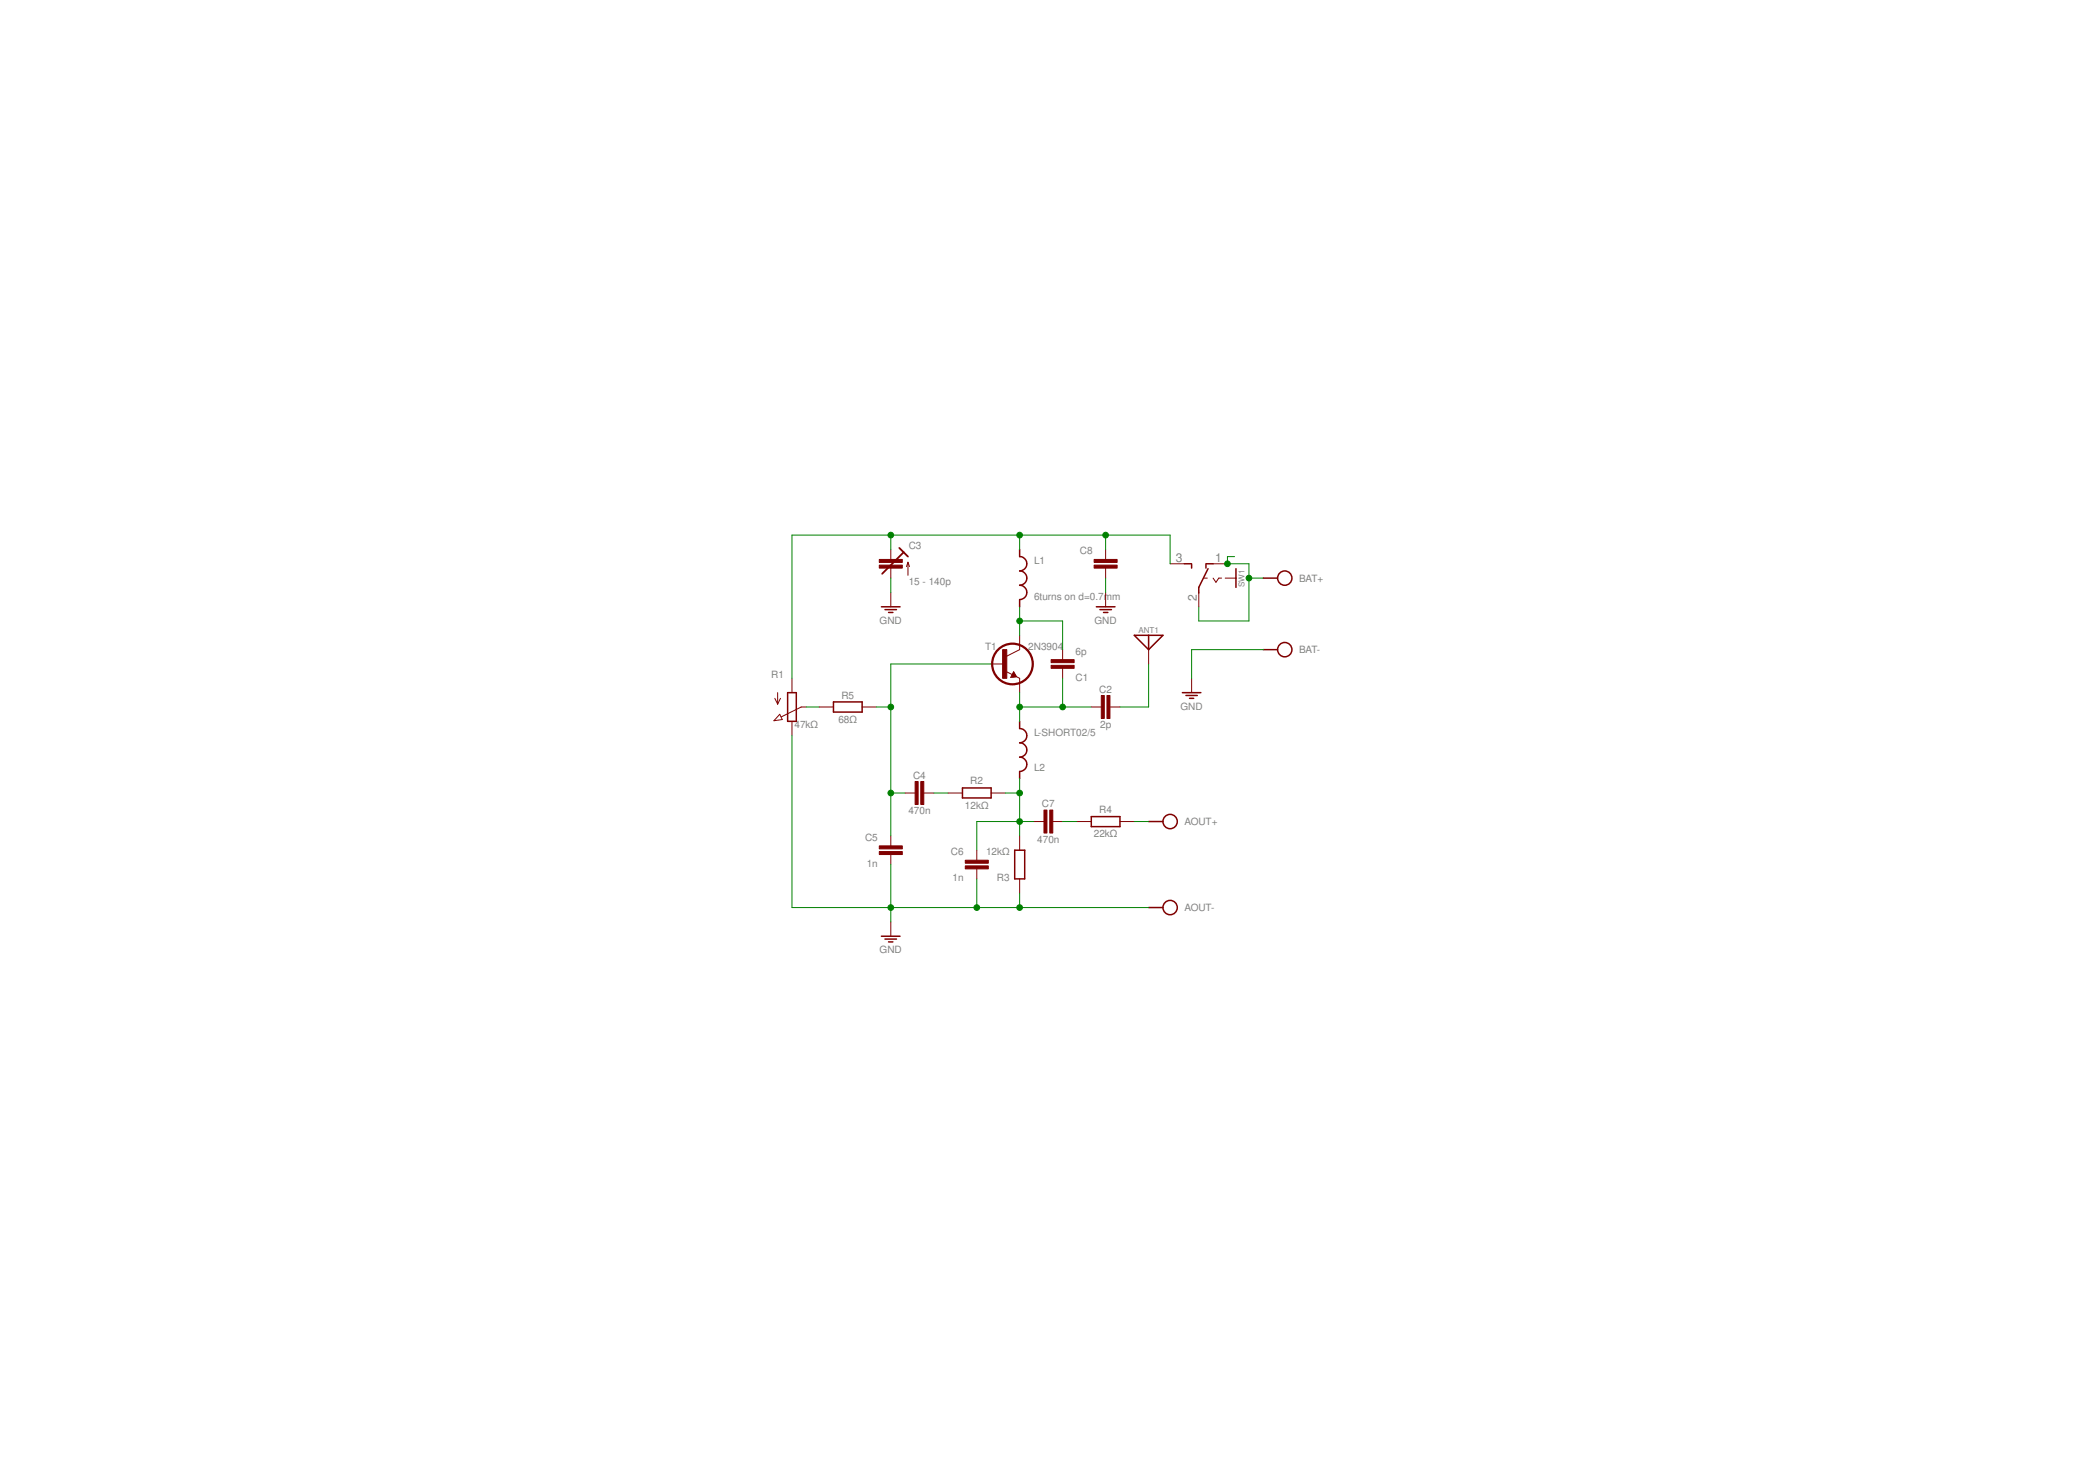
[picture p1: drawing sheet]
<svg xmlns="http://www.w3.org/2000/svg" width="297mm" height="210mm" viewBox="0 0 297 210" stroke-linecap="round" stroke-linejoin="round" font-family="sans-serif">
<g fill="none" stroke="#800000" stroke-width=".14">
<path d="M126.3 77.9v1.4M128.7 79.7v1.8M128.7 79.7l.2 .6M128.7 79.7l-.2 .6M156.8 77.9v1.4M165.9 79.9h2M172 79.9h2M109.9 99l.4 .8M110.3 98.2v1.6M110.7 99l-.4 .8M112.3 96.1v2.1M126.3 80.5v1.4"/>
<path d="M126.3 84v2M140.5 94.1h2.1M142.8 95.2l1.3 .7M143.7 95.2l.4 .7-.8 .1zM144.1 95.9l.5 .2v2.1M144.6 90v2.1l-2 1M150.7 92.1v1.4M150.7 94.7v1.4M156.8 80.5v1.4M156.8 84v2M162.9 92.1v2M169 96.1v2.1"/>
<path d="M170 84v2M170.7 81.9h.5M172 81.9l.4 .6 .4-.6h.4M173.7 81.9h1.5M110.6 101.2l.3 .8-1.2 .2zM112.3 102.2v2.1M114.3 100.2h-.7l-2.8 1.4M116.1 100.2h2.1M122.2 100.2h2.1M126.3 118.5v1.4M128.3 112.4h1.5M131 112.4h1.4"/>
<path d="M134.4 112.4h2.1M140.5 112.4h2.1M144.6 118.5v2M146.6 116.4h1.4M149.2 116.4h1.5M152.7 116.4h2M154.7 100.2h1.4M157.4 100.2h1.4M158.8 116.4h2M126.3 121.1v1.4M126.3 130.7v2M138.5 120.5v1.4"/>
<path d="M138.5 123.1v1.5M144.6 124.6v2"/>
</g>
<g fill="#800000" stroke="#800000" stroke-width=".14">
<path d="M149 93.5h3.3v.4h-3.3z"/>
<path d="M149 94.3h3.3v.4h-3.3z"/>
<path d="M156.1 98.6h.5v3.2h-.5z"/>
<path d="M157 98.6h.4v3.2h-.4z"/>
<path d="M124.7 80.1h3.2v.4h-3.2z"/>
<path d="M124.7 79.3h3.2v.4h-3.2z"/>
<path d="M129.8 110.8h.4v3.2h-.4z"/>
<path d="M130.6 110.8h.4v3.2h-.4z"/>
<path d="M124.7 120.7h3.2v.4h-3.2z"/>
<path d="M124.7 119.9h3.2v.4h-3.2z"/>
<path d="M136.9 122.7h3.2v.4h-3.2z"/>
<path d="M136.9 121.9h3.2v.4h-3.2z"/>
<path d="M148 114.8h.4v3.3h-.4z"/>
<path d="M148.8 114.8h.5v3.3h-.5z"/>
<path d="M155.1 80.1h3.3v.4h-3.3z"/>
<path d="M155.1 79.3h3.3v.4h-3.3z"/>
<path d="M142.2 92.1h.5v4h-.5z"/>
</g>
<g fill="none" stroke="#800000" stroke-width=".21">
<path d="M144.6 77.9v1a1.02 1.02 0 0 1 1 1 1.02 1.02 0 0 1-1 1 1.02 1.02 0 0 1 1 1 1.02 1.02 0 0 1-1 1.1 1.02 1.02 0 0 1 1 1 1.02 1.02 0 0 1-1 1v1M167.9 79.9h1.1M171 79.9h1M111.7 98.2h1.2v4h-1.2zM118.2 99.5h4v1.4h-4zM125 86h2.6M125.5 86.4h1.6M126 86.8h.6M143.7 95.4l-.2 .4h.3l-.1-.2M155.4 86h2.7M156 86.4h1.6M156.5 86.8h.6"/>
<path d="M160.8 90h4.1l-2 2.1zM162.9 90v2.1M167.6 98.2h2.7M168.1 98.6h1.7M168.7 99h.5M169 80v.5M171 80v.5M171.3 80.6l-1.3 2.6v.9M175.2 80.6v2.6M179.1 81.9h2M179.1 92.1h2M136.5 111.7h4v1.4h-4z"/>
<path d="M144.6 102.2v1.1a1.02 1.02 0 0 1 1 1 1.02 1.02 0 0 1-1 1 1.02 1.02 0 0 1 1 1 1.02 1.02 0 0 1-1 1 1.02 1.02 0 0 1 1 1 1.02 1.02 0 0 1-1 1v1.1M154.7 115.7h4.1v1.5h-4.1zM162.9 116.4h2M125 132.7h2.6M125.5 133.1h1.6M126 133.5h.6M143.9 120.5h1.4v4.1h-1.4zM162.9 128.6h2"/>
<circle cx="182.2" cy="92.1" r="1.02"/>
<circle cx="182.2" cy="81.9" r="1.02"/>
<circle cx="165.9" cy="116.4" r="1.02"/>
<circle cx="165.9" cy="128.6" r="1.02"/>
</g>
<path d="M127.5 77.7l1.2 1.2M128.1 78.3l-3 3M143.7 95.4l.3 .5h-.5" fill="none" stroke="#800000" stroke-width=".25"/>
<circle cx="143.6" cy="94.1" r="2.88" fill="none" stroke="#800000" stroke-width=".32"/>
<g fill="none" stroke="#008000" stroke-width=".14">
<path d="M126.3 75.8v2.1M144.6 75.8v2.1M156.8 75.8v2.1M165.9 79.9v-4.1h-53.6v20.3M175 78.9h-1v1h3.1v8.1h-7.1v-2M126.3 81.9v2.1M140.5 94.1h-14.2v24.4M144.6 86v4M144.6 98.2v4M144.6 88h6.1v4.1M150.7 96.1v4.1M156.8 81.9v2.1"/>
<path d="M162.9 94.1v6.1h-4.1M177.1 81.9h2M179.1 92.1h-10.1v4M112.3 104.3v24.3h50.6M114.3 100.2h1.8M124.3 100.2h2M126.3 112.4h2M132.4 112.4h2M142.6 112.4h2M144.6 110.4v8.1M144.6 100.2h10.1M146.6 116.4h-8.1v4.1"/>
<path d="M150.7 116.4h2M160.8 116.4h2.1M126.3 122.5v8.2M138.5 124.6v4M144.6 126.6v2"/>
</g>
<g fill="#008000" stroke="#008000" stroke-width=".14">
<circle cx="144.6" cy="88" r=".4"/>
<circle cx="150.7" cy="100.2" r=".4"/>
<circle cx="144.6" cy="100.2" r=".4"/>
<circle cx="126.3" cy="75.8" r=".4"/>
<circle cx="156.8" cy="75.8" r=".4"/>
<circle cx="144.6" cy="75.8" r=".4"/>
<circle cx="126.3" cy="128.6" r=".4"/>
<circle cx="138.5" cy="128.6" r=".4"/>
<circle cx="144.6" cy="128.6" r=".4"/>
<circle cx="126.3" cy="112.4" r=".4"/>
<circle cx="126.3" cy="100.2" r=".4"/>
<circle cx="144.6" cy="116.4" r=".4"/>
<circle cx="144.6" cy="112.4" r=".4"/>
<circle cx="174" cy="79.9" r=".4"/>
<circle cx="177.1" cy="81.9" r=".4"/>
</g>
<g font-size="1.7" fill="#808080">
<text x="166.7" y="79.6">3</text>
<text x="172.3" y="79.6">1</text>
<text x="169.7" y="85.2" transform="rotate(-90 169.7 85.2)">2</text>
</g>
<g font-size="1.4" fill="#808080">
<text x="128.8" y="77.9">C3</text>
<text x="128.8" y="82.9">15 - 140p</text>
<text x="146.6" y="79.9">L1</text>
<text x="153.1" y="78.6">C8</text>
<text x="184.2" y="82.4">BAT+</text>
<text x="124.7" y="88.4">GND</text>
<text x="146.6" y="85">6turns on d=0.7mm</text>
<text x="155.2" y="88.4">GND</text>
<text x="139.7" y="92.1">T1</text>
<text x="145.8" y="92.1">2N3904</text>
<text x="152.5" y="92.8">6p</text>
<text x="184.2" y="92.6">BAT-</text>
<text x="109.3" y="96.1">R1</text>
<text x="119.3" y="99">R5</text>
<text x="152.5" y="96.4">C1</text>
<text x="155.9" y="98.2">C2</text>
<text x="167.4" y="100.6">GND</text>
<text x="112.6" y="103.2">47kΩ</text>
<text x="118.9" y="102.4">68Ω</text>
<text x="146.6" y="104.3">L-SHORT02/5</text>
<text x="156" y="103.2">2p</text>
<text x="129.5" y="110.4">C4</text>
<text x="137.6" y="111.2">R2</text>
<text x="146.6" y="109.3">L2</text>
<text x="122.7" y="119.2">C5</text>
<text x="128.8" y="115.4">470n</text>
<text x="136.8" y="114.6">12kΩ</text>
<text x="147.1" y="119.5">470n</text>
<text x="147.7" y="114.4">C7</text>
<text x="155.1" y="118.7">22kΩ</text>
<text x="155.9" y="115.2">R4</text>
<text x="167.9" y="117">AOUT+</text>
<text x="122.9" y="122.8">1n</text>
<text x="134.8" y="121.2">C6</text>
<text x="135.1" y="124.9">1n</text>
<text x="139.8" y="121.2">12kΩ</text>
<text x="141.3" y="124.9">R3</text>
<text x="167.9" y="129.1">AOUT-</text>
<text x="124.7" y="135.1">GND</text>
</g>
<g font-size="1.1" fill="#808080">
<text x="176.5" y="83.2" transform="rotate(-90 176.5 83.2)">SW1</text>
<text x="161.4" y="89.6">ANT1</text>
</g>
</svg>
